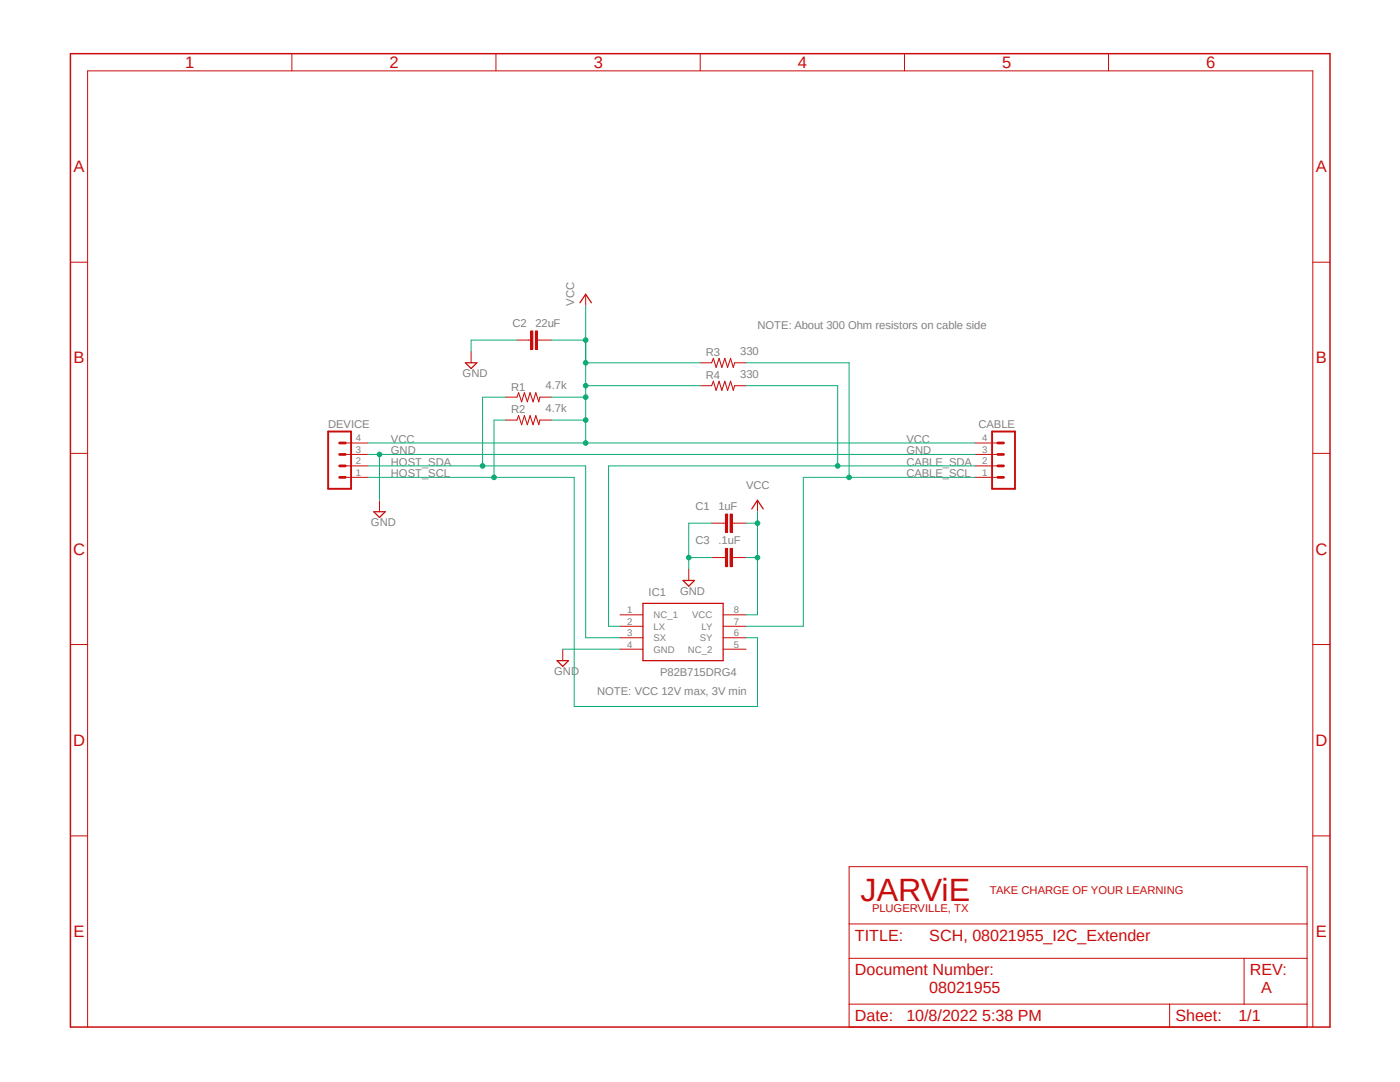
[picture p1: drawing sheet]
<svg xmlns="http://www.w3.org/2000/svg" width="279mm" height="216mm" viewBox="0 0 279 216" stroke-linecap="round" stroke-linejoin="round" font-family="sans-serif">
<path d="M13.6 10.4l252.2 195M265.8 10.4l-252.2 195" fill="none" stroke="#fff" stroke-width=".2"/>
<path d="M14.1 10.7h251.3v194.2h-251.3z" fill="none" stroke="#c90d0c" stroke-width=".3"/>
<g fill="none" stroke="#c90d0c" stroke-width=".2">
<path d="M58.3 10.7v3.4M99 10.7v3.4M139.7 10.7v3.4M180.5 10.7v3.4M221.2 10.7v3.4M14.1 52.3h3.4M116.9 58.7v2.3M262 52.3h3.4M94 70.1v2.3M100.9 79.2h2.3M103.2 67.9h2.7M105.9 66h.4v3.7h-.4z"/>
<path d="M106.8 66h.5v3.7h-.5zM107.3 67.9h2.7M107.7 79.2h2.3M139.7 72.4h2.3M139.7 77h2.3M146.6 72.4h2.3M146.6 77h2.3M14.1 90.5h3.4M68.9 95.2h4.5M68.9 93h4.5M68.9 90.7h4.5M68.9 88.4h4.5"/>
<path d="M75.7 99.8v2.3M100.9 83.8h2.3M107.7 83.8h2.3M151.2 99.8v2.3M194.6 95.2h4.5M194.6 93h4.5M194.6 90.7h4.5M194.6 88.4h4.5M262 90.5h3.4M137.5 113.5v2.3M142 104.4h2.8M142 111.3h2.8"/>
<path d="M144.8 102.6h.4v3.6h-.4zM144.8 109.4h.4v3.7h-.4zM145.7 102.6h.4v3.6h-.4zM145.7 109.4h.4v3.7h-.4zM146.1 104.4h2.8M146.1 111.3h2.8M14.1 128.6h3.4M112.3 129.5v2.3M123.7 122.7h4.6M123.7 125h4.6M123.7 127.3h4.6M123.7 129.5h4.6"/>
<path d="M144.3 122.7h4.6M144.3 125h4.6M144.3 127.3h4.6M144.3 129.5h4.6M262 128.6h3.4M14.1 166.8h3.4M169.5 172.9h91.4v32h-91.4zM262 166.8h3.4M169.5 191.2h91.4M169.5 184.4h91.4M248.3 191.2v9.2M17.5 204.9v-190.8h244.5v190.8"/>
<path d="M169.5 200.4h91.4M233.4 200.4v4.5"/>
</g>
<path d="M92.9 72.4h2.3l-1.2 1.1zM115.7 60.4l1.2-1.7 1.1 1.7M74.6 102.1h2.3l-1.2 1.2zM136.3 115.8h2.3l-1.1 1.2zM150 101.6l1.2-1.8 1.1 1.8M111.2 131.8h2.3l-1.2 1.2zM128.3 120.4h16v11.4h-16z" fill="none" stroke="#c90d0c" stroke-width=".25"/>
<path d="M106.1 66v3.7M107.1 66v3.7M145 102.6v3.6M145 109.4v3.7M145.9 102.6v3.6M145.9 109.4v3.7" fill="none" stroke="#c90d0c" stroke-width=".42"/>
<path d="M65.5 86.1h4.6v11.4h-4.6zM198 86.1h4.6v11.4h-4.6z" fill="none" stroke="#c90d0c" stroke-width=".38"/>
<path d="M67.8 90.7h1.1M67.8 93h1.1M67.8 95.2h1.1M67.8 88.4h1.1M199.1 90.7h1.2M199.1 93h1.2M199.1 95.2h1.2M199.1 88.4h1.2" fill="none" stroke="#c90d0c" stroke-width=".55"/>
<path d="M103.2 79.2l.3-.8 .6 1.8 .5-1.8 .6 1.8 .6-1.8 .6 1.8 .5-1.8 .6 1.8 .2-1M142 72.4l.4-.9 .5 1.8 .6-1.8 .6 1.8 .6-1.8 .5 1.8 .6-1.8 .5 1.8 .3-.9M142 77l.4-.9 .5 1.8 .6-1.8 .6 1.8 .6-1.8 .5 1.8 .6-1.8 .5 1.8 .3-.9M103.2 83.8l.3-.9 .6 1.9 .5-1.9 .6 1.9 .6-1.9 .6 1.9 .5-1.9 .6 1.9 .2-1" fill="none" stroke="#c90d0c" stroke-width=".21"/>
<path d="M116.9 61v27.4M73.4 88.4h121.2" fill="none" stroke="#0dab76" stroke-width=".2"/>
<circle cx="116.9" cy="88.4" r=".46" fill="#0dab76"/>
<g fill="none" stroke="#0dab76" stroke-width=".2">
<path d="M110 79.2h6.9"/>
<circle cx="116.9" cy="88.4" r=".46"/>
</g>
<circle cx="116.9" cy="79.2" r=".46" fill="#0dab76"/>
<g fill="none" stroke="#0dab76" stroke-width=".2">
<path d="M110 83.8h6.9"/>
<circle cx="116.9" cy="79.2" r=".46"/>
</g>
<circle cx="116.9" cy="83.8" r=".46" fill="#0dab76"/>
<g fill="none" stroke="#0dab76" stroke-width=".2">
<path d="M116.9 77h22.8"/>
<circle cx="116.9" cy="83.8" r=".46"/>
</g>
<circle cx="116.9" cy="77" r=".46" fill="#0dab76"/>
<g fill="none" stroke="#0dab76" stroke-width=".2">
<path d="M116.9 72.4h22.8"/>
<circle cx="116.9" cy="77" r=".46"/>
</g>
<circle cx="116.9" cy="72.4" r=".46" fill="#0dab76"/>
<g fill="none" stroke="#0dab76" stroke-width=".2">
<path d="M110 67.9h6.9"/>
<circle cx="116.9" cy="72.4" r=".46"/>
</g>
<circle cx="116.9" cy="67.9" r=".46" fill="#0dab76"/>
<g fill="none" stroke="#0dab76" stroke-width=".2">
<path d="M151.2 102.1v2.3h-2.3M151.2 111.3v11.4h-2.3"/>
<circle cx="116.9" cy="67.9" r=".46"/>
</g>
<circle cx="151.2" cy="104.4" r=".46" fill="#0dab76"/>
<g fill="none" stroke="#0dab76" stroke-width=".2">
<path d="M151.2 104.4v6.9h-2.3"/>
<circle cx="151.2" cy="104.4" r=".46"/>
</g>
<circle cx="151.2" cy="111.3" r=".46" fill="#0dab76"/>
<g fill="none" stroke="#0dab76" stroke-width=".2">
<path d="M73.4 90.7h121.2M75.7 90.7v9.1M112.3 129.5h11.4"/>
<circle cx="151.2" cy="111.3" r=".46"/>
</g>
<circle cx="75.7" cy="90.7" r=".46" fill="#0dab76"/>
<g fill="none" stroke="#0dab76" stroke-width=".2">
<path d="M137.5 111.3h4.5M142 104.4h-4.5v9.1"/>
<circle cx="75.7" cy="90.7" r=".46"/>
</g>
<circle cx="137.5" cy="111.3" r=".46" fill="#0dab76"/>
<g fill="none" stroke="#0dab76" stroke-width=".2">
<path d="M103.2 67.9h-9.2v2.2M73.4 95.2h41.2v45.8h36.6v-13.7h-2.3M100.9 83.8h-2.3v11.4"/>
<circle cx="137.5" cy="111.3" r=".46"/>
</g>
<circle cx="98.6" cy="95.2" r=".46" fill="#0dab76"/>
<g fill="none" stroke="#0dab76" stroke-width=".2">
<path d="M100.9 79.2h-4.6v13.8M73.4 93h43.5v34.3h6.8"/>
<circle cx="98.6" cy="95.2" r=".46"/>
</g>
<circle cx="96.3" cy="93" r=".46" fill="#0dab76"/>
<g fill="none" stroke="#0dab76" stroke-width=".2">
<path d="M148.9 77h18.3v16M194.6 93h-73.1v32h2.2"/>
<circle cx="96.3" cy="93" r=".46"/>
</g>
<circle cx="167.2" cy="93" r=".46" fill="#0dab76"/>
<g fill="none" stroke="#0dab76" stroke-width=".2">
<path d="M148.9 72.4h20.6v22.8M194.6 95.2h-34.3v29.8h-11.4"/>
<circle cx="167.2" cy="93" r=".46"/>
</g>
<circle cx="169.5" cy="95.2" r=".46" fill="#0dab76"/>
<circle cx="169.5" cy="95.2" r=".46" fill="none" stroke="#0dab76" stroke-width=".2"/>
<text font-size="6.4" fill="#c90d0c" x="171.7" y="179.8">JARViE</text>
<g font-size="3.3" fill="#c90d0c">
<text x="37" y="13.6">1</text>
<text x="77.7" y="13.6">2</text>
<text x="118.5" y="13.6">3</text>
<text x="159.2" y="13.6">4</text>
<text x="200" y="13.6">5</text>
<text x="240.7" y="13.6">6</text>
<text x="14.7" y="34.4">A</text>
<text x="262.6" y="34.4">A</text>
<text x="14.7" y="72.5">B</text>
<text x="262.6" y="72.5">B</text>
<text x="14.6" y="110.7">C</text>
<text x="262.5" y="110.7">C</text>
<text x="14.6" y="148.8">D</text>
<text x="262.5" y="148.8">D</text>
<text x="14.7" y="187">E</text>
<text x="262.6" y="187">E</text>
</g>
<g font-size="3.2" fill="#c90d0c">
<text x="170.6" y="187.8">TITLE:</text>
<text x="185.5" y="187.8">SCH, 08021955_I2C_Extender</text>
<text x="170.6" y="194.6">Document Number:</text>
<text x="249.4" y="194.6">REV:</text>
<text x="170.6" y="203.8">Date:</text>
<text x="180.9" y="203.8">10/8/2022 5:38 PM</text>
<text x="185.5" y="198.1">08021955</text>
<text x="234.6" y="203.8">Sheet:</text>
<text x="247.1" y="203.8">1/1</text>
<text x="251.7" y="198.1">A</text>
</g>
<g font-size="2.2" fill="#808080">
<text x="102.3" y="65.2">C2</text>
<text x="106.8" y="65.2">22uF</text>
<text x="114.6" y="61" transform="rotate(-90 114.6 61)">VCC</text>
<text x="151.2" y="65.6">NOTE: About 300 Ohm resistors on cable side</text>
<text x="140.9" y="71.1">R3</text>
<text x="147.7" y="70.8">330</text>
<text x="92.3" y="75.3">GND</text>
<text x="102" y="77.9">R1</text>
<text x="108.9" y="77.7">4.7k</text>
<text x="140.9" y="75.6">R4</text>
<text x="147.7" y="75.4">330</text>
<text x="102" y="82.5">R2</text>
<text x="108.9" y="82.3">4.7k</text>
<text x="65.5" y="85.4">DEVICE</text>
<text x="78" y="88.4">VCC</text>
<text x="180.9" y="88.4">VCC</text>
<text x="195.3" y="85.4">CABLE</text>
<text x="78" y="90.7">GND</text>
<text x="78" y="95.2">HOST_SCL</text>
<text x="78" y="93">HOST_SDA</text>
<text x="180.9" y="90.7">GND</text>
<text x="180.9" y="93">CABLE_SDA</text>
<text x="180.9" y="95.2">CABLE_SCL</text>
<text x="138.8" y="101.8">C1</text>
<text x="143.4" y="101.8">1uF</text>
<text x="148.9" y="97.5">VCC</text>
<text x="74" y="105">GND</text>
<text x="138.8" y="108.6">C3</text>
<text x="143.4" y="108.6">.1uF</text>
<text x="129.5" y="118.9">IC1</text>
<text x="135.7" y="118.7">GND</text>
<text x="110.6" y="134.7">GND</text>
<text x="131.7" y="134.9">P82B715DRG4</text>
<text x="119.2" y="138.7">NOTE: VCC 12V max, 3V min</text>
</g>
<g font-size="2.2" fill="#c90d0c">
<text x="197.6" y="178.4">TAKE CHARGE OF YOUR LEARNING</text>
<text x="174" y="182.1">PLUGERVILLE, TX</text>
</g>
<g font-size="1.9" fill="#808080">
<text x="71" y="88.1">4</text>
<text x="196" y="88.1">4</text>
<text x="71" y="95">1</text>
<text x="71" y="92.7">2</text>
<text x="71" y="90.4">3</text>
<text x="196" y="95">1</text>
<text x="196" y="92.7">2</text>
<text x="196" y="90.4">3</text>
<text x="125.1" y="122.3">1</text>
<text x="125.1" y="124.6">2</text>
<text x="130.4" y="123.4">NC_1</text>
<text x="130.4" y="125.6">LX</text>
<text x="138.1" y="123.4">VCC</text>
<text x="140" y="125.6">LY</text>
<text x="146.4" y="122.3">8</text>
<text x="146.4" y="124.6">7</text>
<text x="125.1" y="126.9">3</text>
<text x="125.1" y="129.2">4</text>
<text x="130.4" y="127.9">SX</text>
<text x="130.4" y="130.2">GND</text>
<text x="137.3" y="130.2">NC_2</text>
<text x="139.7" y="127.9">SY</text>
<text x="146.4" y="126.9">6</text>
<text x="146.4" y="129.2">5</text>
</g>
</svg>
